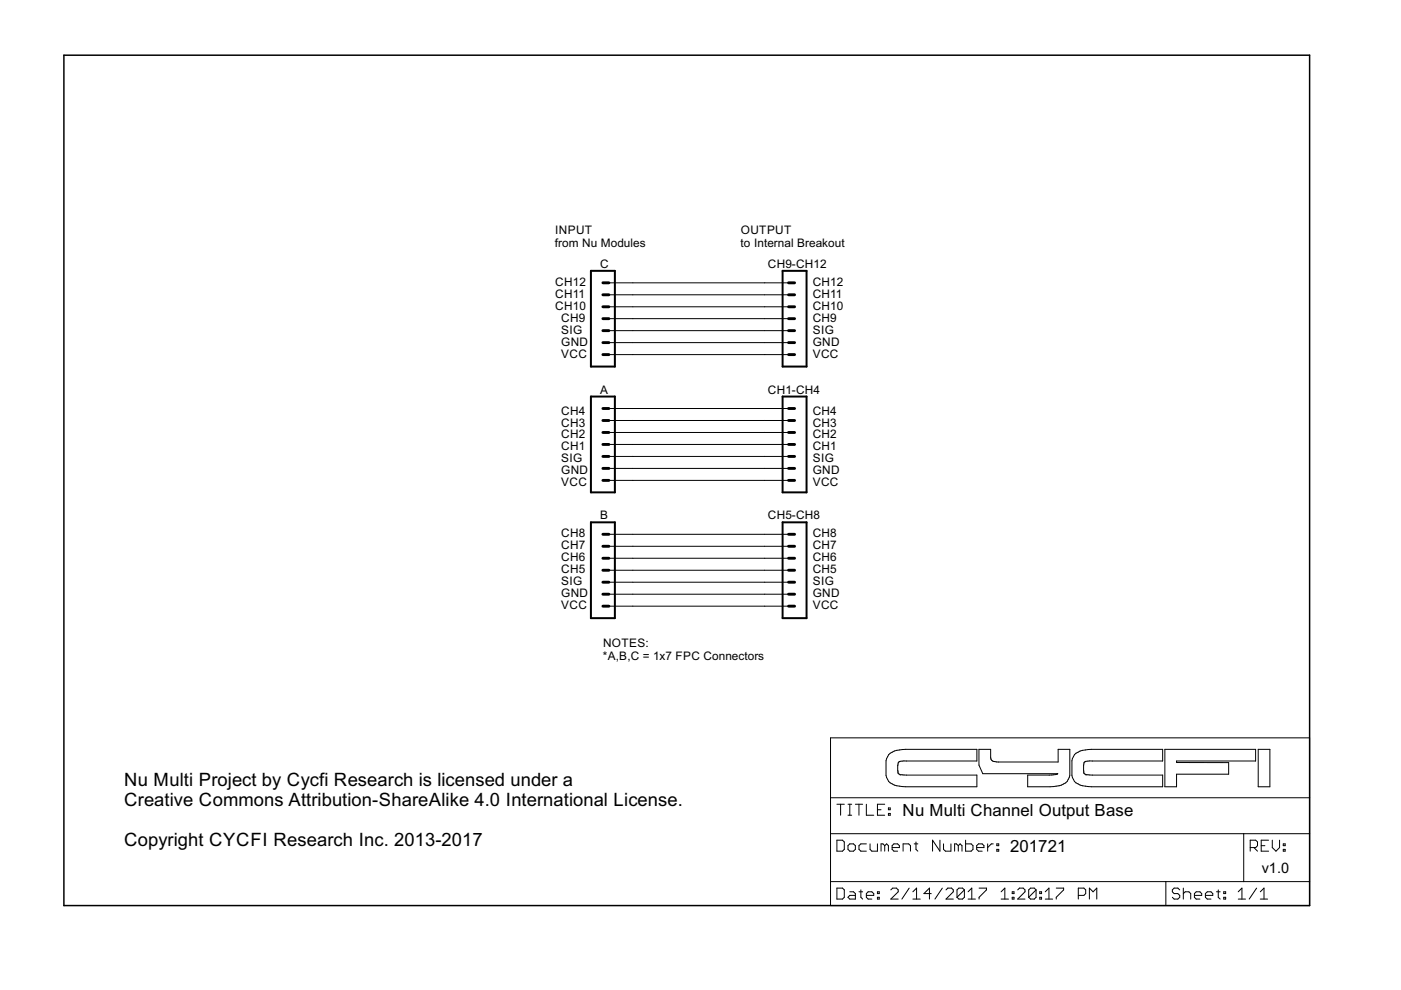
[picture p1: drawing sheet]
<svg xmlns="http://www.w3.org/2000/svg" width="297mm" height="210mm" viewBox="0 0 297 210" stroke-linecap="round" stroke-linejoin="round" font-family="sans-serif">
<g fill="none" stroke="#000" stroke-width=".21">
<path d="M129.1 60h38.1M129.1 62.5h38.1M129.1 65h38.1M129.1 67.6h38.1M129.1 70.1h38.1M129.1 72.6h38.1M129.1 75.2h38.1M129.1 86.6h38.1M129.1 89.2h38.1M129.1 91.7h38.1M129.1 94.2h38.1M129.1 96.8h38.1"/>
<path d="M129.1 99.3h38.1M129.1 113.3h38.1M129.1 115.8h38.1M129.1 118.4h38.1M129.1 101.9h38.1M129.1 120.9h38.1M129.1 123.4h38.1M129.1 126h38.1M129.1 128.5h38.1M176.1 156.4h101.6v35.6h-101.6zM207.6 158.9h2.4v1.6a1.01 1.01 0 0 0 1.3 1l13 .1v-2.7h2.5v5.5a2.77 2.77 0 0 1-2.9 2.3l-6 .1v-2.5h5.1l1.2-.2-15.8-.1-.8-1.8zM247 158.9h19.2v2.5h-16.8v.3h11.1v2.4h-11.1v2.7h-2.4z"/>
<path d="M266.8 158.9h2.4v7.9h-2.4zM176.1 176.8h101.6M176.1 169.1h101.6M177.4 178.1h1.2l.4 .4v1.6l-.4 .4h-1.2zM177.4 170.5h1.6M178.2 170.5v2.3M179.8 179.3l.4-.4h.8l.4 .4v.8l-.4 .4h-.8l-.4-.4zM179.8 170.5h.8M179.8 172.8h.8M180.2 170.5v2.3M181.4 170.5h1.5M182.1 170.5v2.3"/>
<path d="M183.7 170.5v2.3h1.6M183.7 178.9h-1.2l-.4 .4v.8l.4 .4h1.2M184.5 178.9v1.2l.3 .4h1.2v-1.6M186 171.7h.8M187.6 170.5h-1.6v2.3h1.6M187.6 179.3l-.4-.4h-.4v1.6M187.6 179.3l.4-.4 .4 .4v1.2M187.6 179.3v1.2M188.4 172.5h.3v.3h-.3zM188.4 171.3h.3v.4h-.3zM188.4 160l1.2-.8 1.7-.3h15.8v2.5h-15.8a.78 .78 0 0 0-1 1l.1 1.1a.73 .73 0 0 0 .9 .8h15.8v2.5h-15.8a3.5 3.5 0 0 1-3.3-1.9l-.1-.5v-3.1zM189.1 179.7h1.6v-.4l-.4-.4h-.8l-.4 .4v.8l.4 .4h.8"/>
<path d="M193.8 178.9h.8M194.2 178.5v1.6l.4 .4M199.3 178.1v2.4l-1.6-2.4v2.4M200 178.9v1.2l.4 .4h1.2v-1.6M203.2 179.3l-.4-.4h-.4v1.6M203.2 179.3v1.2M203.2 179.3l.4-.4 .4 .4v1.2M204.7 178.1v2.4h1.2l.4-.4v-.8l-.4-.4h-1.2M207.1 179.7h1.5v-.4l-.4-.4h-.7l-.4 .4v.8l.4 .4h.7M209.4 178.9v1.6M210.6 178.9h-.4l-.8 .8M211.3 178.9h.5v.4h-.5z"/>
<path d="M224.3 164l-.1 .1M227.8 160l1.2-.8 1.7-.3h15.8v2.5h-16.3l-.4 .4v1.7a.75 .75 0 0 0 .9 .8h15.8v2.5h-15.8a3.5 3.5 0 0 1-3.3-1.9l-.1-3.6zM263.7 176.8v10.1M265.1 179.7h1.1l.4-.4v-.8l-.4-.4h-1.1v2.4M265.9 179.7l.7 .8M267.4 179.3h.8M269 178.1h-1.6v2.4h1.6M269.7 178.1v1.6l.8 .8 .8-.8v-1.6M272.1 178.9h.4v.4h-.4zM176.1 186.9h101.6M177.4 188.3h1.2l.4 .4v1.5l-.4 .4h-1.2zM180.2 189.1h.8l.4 .4v1.1h-1.2l-.4-.4 .4-.4h1.2"/>
<path d="M182.1 189.1h.8M182.5 188.7v1.5l.4 .4M183.7 189.8h1.6v-.3l-.5-.4h-.7l-.4 .4v.7l.4 .4h.7M186 190.2h.4v.4h-.4zM186 189.1h.4v.4h-.4zM188.9 188.7l.4-.4h.8l.3 .4v.4l-1.5 1.5h1.5M191.5 180.5v-1.6h1.2l.3 .4v1.2M192.8 188.3l-1.6 2.3M193.5 190.6h1.6M193.5 189.1l.8-.8v2.3M197.4 189.5h-1.5l1.2-1.2v2.3M199.8 188.3l-1.6 2.3"/>
<path d="M200.6 188.7l.4-.4h.7l.4 .4v.4l-1.5 1.5h1.5M204.5 188.7v1.5l-.4 .4h-.8l-.4-.4M204.5 188.7l-.4-.4h-.8l-.4 .4v1.5M204.5 188.7l-1.6 1.5M205.3 190.6h1.5M205.3 189.1l.7-.8v2.3M207.6 188.3h1.5v.4l-1.5 1.5v.4M211.3 180.1h.5v.4h-.5zM212.3 190.6h1.5M212.3 189.1l.7-.8v2.3M214.6 190.2h.4v.4h-.4zM214.6 189.1h.4v.4h-.4z"/>
<path d="M215.8 188.7l.4-.4h.7l.4 .4v.4l-1.5 1.5h1.5M219.7 188.7v1.5l-.4 .4h-.8l-.4-.4M219.7 188.7l-.4-.4h-.8l-.4 .4v1.5M219.7 188.7l-1.6 1.5M220.5 190.2h.3v.4h-.3zM220.5 189.1h.3v.4h-.3zM221.6 190.6h1.6M221.6 189.1l.8-.8v2.3M223.9 188.3h1.6v.4l-1.6 1.5v.4M228.6 189.8h1.2l.4-.3v-.8l-.4-.4h-1.2v2.3M231 190.6v-2.3l.8 .8 .7-.8v2.3M247.2 186.9v5.1"/>
<path d="M250.1 188.7l-.4-.4h-.8l-.3 .4v.4l.3 .4h.8l.4 .3v.4l-.4 .4h-.8l-.3-.4M250.9 189.5l.4-.4h.8l.4 .4v1.1M250.9 188.3v2.3M253.2 189.8h1.6v-.3l-.4-.4h-.8l-.4 .4v.7l.4 .4h.8M255.6 189.8h1.5v-.3l-.3-.4h-.8l-.4 .4v.7l.4 .4h.8M257.9 189.1h.8M258.3 188.7v1.5l.4 .4M259.5 190.2h.4v.4h-.4zM259.5 189.1h.4v.4h-.4zM262.5 190.6h1.6M262.5 189.1l.8-.8v2.3M266.4 188.3l-1.5 2.3"/>
<path d="M267.2 190.6h1.6M267.2 189.1l.8-.8v2.3M272.1 180.1h.4v.4h-.4z"/>
</g>
<path d="M125.3 57.4h5.1v20.3h-5.1zM165.9 57.4h5.1v20.3h-5.1zM125.3 84.1h5.1v20.3h-5.1zM165.9 84.1h5.1v20.3h-5.1zM125.3 110.7h5.1v20.4h-5.1zM165.9 110.7h5.1v20.4h-5.1z" fill="none" stroke="#000" stroke-width=".42"/>
<g fill="none" stroke="#000" stroke-width=".61">
<path d="M127.8 60h1.3M167.2 60h1.3M127.8 65h1.3M127.8 62.5h1.3M127.8 70.1h1.3M127.8 67.6h1.3M127.8 75.2h1.3M127.8 72.6h1.3M167.2 65h1.3M167.2 62.5h1.3M167.2 70.1h1.3M167.2 67.6h1.3"/>
<path d="M167.2 75.2h1.3M167.2 72.6h1.3M127.8 91.7h1.3M127.8 89.2h1.3M127.8 86.6h1.3M127.8 96.8h1.3M127.8 94.2h1.3M127.8 99.3h1.3M167.2 91.7h1.3M167.2 89.2h1.3M167.2 86.6h1.3M167.2 96.8h1.3"/>
<path d="M167.2 94.2h1.3M167.2 99.3h1.3M127.8 118.4h1.3M127.8 115.8h1.3M127.8 113.3h1.3M127.8 101.9h1.3M167.2 118.4h1.3M167.2 115.8h1.3M167.2 113.3h1.3M167.2 101.9h1.3M127.8 123.4h1.3M127.8 120.9h1.3"/>
<path d="M127.8 128.5h1.3M127.8 126h1.3M167.2 123.4h1.3M167.2 120.9h1.3M167.2 128.5h1.3M167.2 126h1.3"/>
</g>
<path d="M13.5 11.7h264.2v180.3h-264.2z" fill="none" stroke="#000" stroke-width=".32"/>
<g font-size="4.4">
<text x="26.3" y="166.7">Nu Multi Project by Cycfi Research is licensed under a</text>
<text x="26.3" y="170.9">Creative Commons Attribution-ShareAlike 4.0 International License.</text>
<text x="26.3" y="179.3">Copyright CYCFI Research Inc. 2013-2017</text>
</g>
<g font-size="4">
<text x="191.4" y="173">Nu Multi Channel Output Base</text>
<text x="214.2" y="180.6">201721</text>
</g>
<text font-size="3.4" x="267.5" y="185">v1.0</text>
<g font-size="2.8">
<text x="117.7" y="52.3">from Nu Modules</text>
<text x="117.7" y="49.7">INPUT</text>
<text x="157" y="52.3">to Internal Breakout</text>
<text x="157.1" y="49.7">OUTPUT</text>
<text x="127.2" y="56.8">C</text>
<text x="162.8" y="56.8">CH9-CH12</text>
<text x="117.7" y="60.6">CH12</text>
<text x="117.7" y="63.1">CH11</text>
<text x="117.7" y="65.7">CH10</text>
<text x="172.3" y="60.6">CH12</text>
<text x="172.3" y="63.1">CH11</text>
<text x="172.3" y="65.7">CH10</text>
<text x="119" y="68.2">CH9</text>
<text x="119" y="70.7">SIG</text>
<text x="172.3" y="68.2">CH9</text>
<text x="172.3" y="70.7">SIG</text>
<text x="119" y="73.3">GND</text>
<text x="119" y="75.8">VCC</text>
<text x="172.3" y="73.3">GND</text>
<text x="172.3" y="75.8">VCC</text>
<text x="127.2" y="83.4">A</text>
<text x="162.8" y="83.4">CH1-CH4</text>
<text x="119" y="87.9">CH4</text>
<text x="172.3" y="87.9">CH4</text>
<text x="119" y="90.4">CH3</text>
<text x="119" y="93">CH2</text>
<text x="119" y="95.5">CH1</text>
<text x="172.3" y="90.4">CH3</text>
<text x="172.3" y="93">CH2</text>
<text x="172.3" y="95.5">CH1</text>
<text x="119" y="98">SIG</text>
<text x="119" y="100.6">GND</text>
<text x="172.3" y="98">SIG</text>
<text x="172.3" y="100.6">GND</text>
<text x="119" y="103.1">VCC</text>
<text x="172.3" y="103.1">VCC</text>
<text x="119" y="113.9">CH8</text>
<text x="127.2" y="110.1">B</text>
<text x="162.8" y="110.1">CH5-CH8</text>
<text x="172.3" y="113.9">CH8</text>
<text x="119" y="116.5">CH7</text>
<text x="119" y="119">CH6</text>
<text x="172.3" y="116.5">CH7</text>
<text x="172.3" y="119">CH6</text>
<text x="119" y="121.5">CH5</text>
<text x="119" y="124.1">SIG</text>
<text x="172.3" y="121.5">CH5</text>
<text x="172.3" y="124.1">SIG</text>
<text x="119" y="126.6">GND</text>
<text x="119" y="129.2">VCC</text>
<text x="172.3" y="126.6">GND</text>
<text x="172.3" y="129.2">VCC</text>
<text x="127.9" y="137.3">NOTES:</text>
<text x="127.8" y="139.9">*A,B,C = 1x7 FPC Connectors</text>
</g>
</svg>
